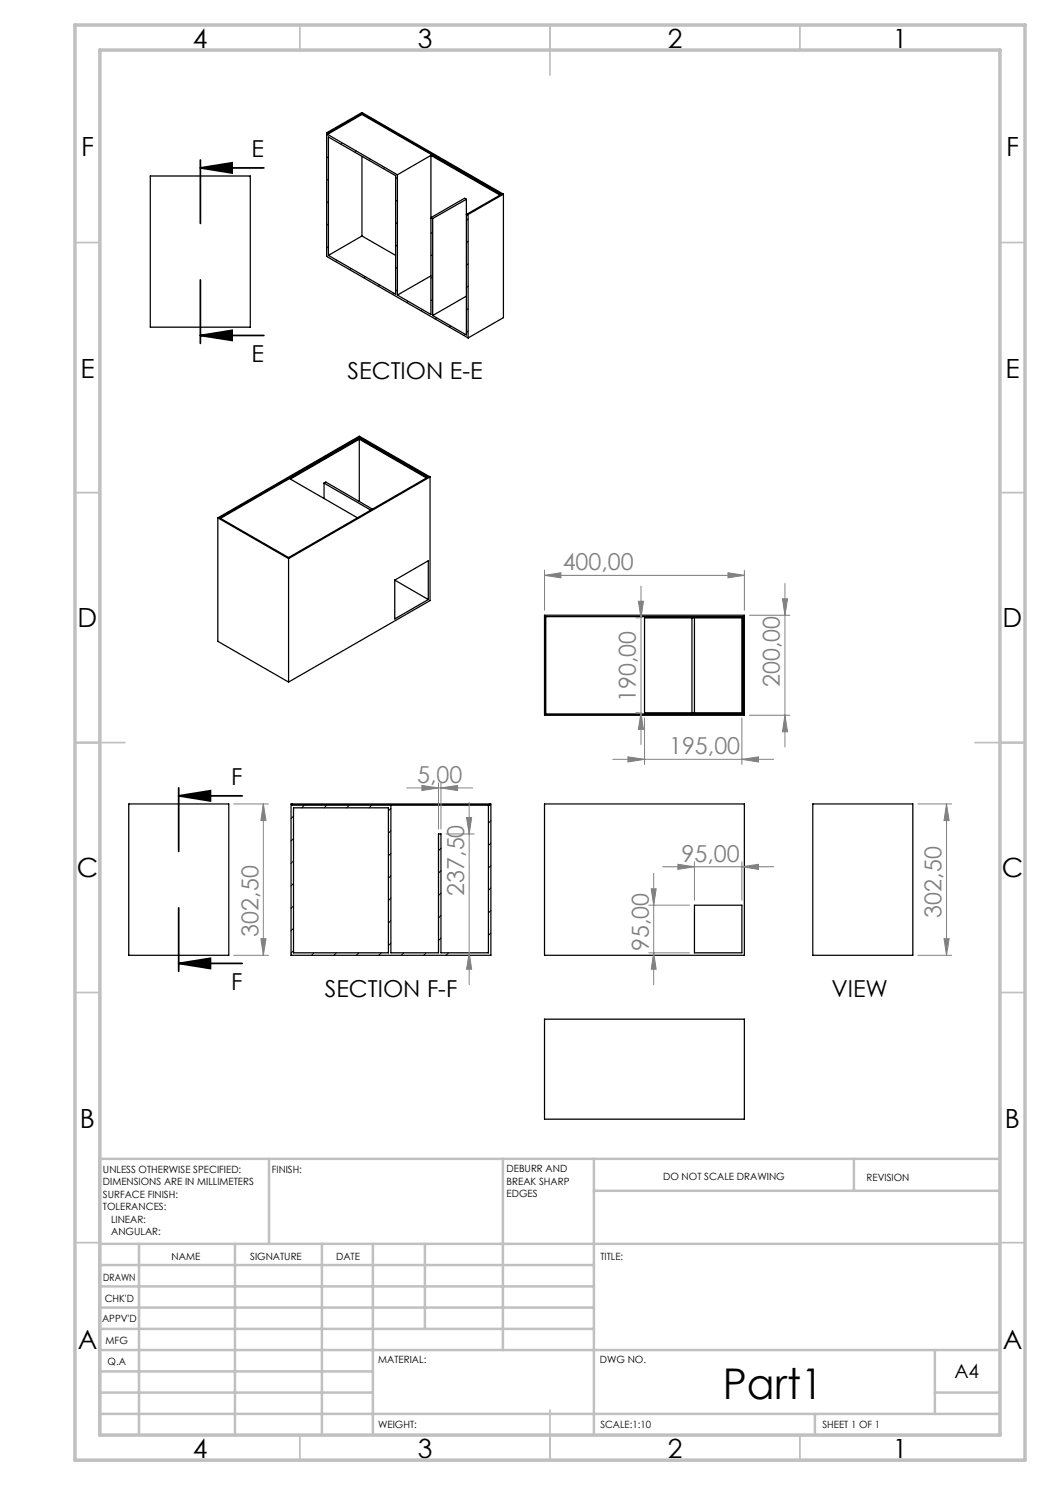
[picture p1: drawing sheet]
<svg xmlns="http://www.w3.org/2000/svg" width="210mm" height="297mm" viewBox="0 0 210 297" stroke-linecap="round" stroke-linejoin="round" font-family="sans-serif">
<g fill="none" stroke="#000" stroke-width=".25">
<path d="M30.1 35.2h20v30.2h-20zM65.3 26.6v24.7l28.3 16.3M65.3 26.6l.2 .1M65.3 26.6l7.1-4.1 28.3 16.3M65.5 26.7v.2M65.5 26.9l14 8.1M65.7 27.4l13.4 7.7v23.7l-13.4-7.7zM72.4 22.7l27.9 16.1-6.8 4M72.4 22.7l-6.9 4M72.4 22.9l-6.9 4M72.4 22.9l27.8 16M72.4 22.7v.2"/>
<path d="M72.4 31.3v15.9M79.5 35v24M86.2 31.1v31.8l-6.7-3.9M86.2 31.1l13.8 7.9M86.2 31.1l-6.7 3.9M93.3 39.9v27.1l-6.8-3.9M93.3 39.9l-.4-.3-6.7 3.9 .3 .2M93.3 39.9l-6.8 3.8M100.7 38.8l-7.1 4.1M100.7 38.8v24.7l-7.1 4.1M72.4 47.2l6.7 3.9M72.4 47.2l-6.7 3.9"/>
<path d="M86.2 55.2l-6.7 3.8M86.5 43.7v19.4M93.3 42.9l.2-.1v.2zM93.3 59.2l-6.8 3.9M93.5 42.8l.1 .1M93.6 42.9v24.7M64.8 96.6v3.1M64.8 96.6l9.4 5.4M64.8 96.6l.4-.2 9.3 5.4M71.9 87.7l-27.8 16M71.9 87.7l13.6 7.8M71.9 87.8l13.4 7.8"/>
<path d="M71.9 87.8l-13.8 8 13.4 7.8M71.9 87.5v.2M71.9 87.8v12.5M86 95.4v24.7l-28.3 16.3M86 95.4l-28.3 16.3M86 95.4l-14.1-8.2-28.3 16.4M43.6 103.6v24.7l14.1 8.1M43.6 103.6l14.1 8.1M43.9 103.6l28-16.1 13.8 7.9-28 16.1zM57.7 111.7v24.7M79 116v7.8l6.7-3.9M79 116l6.7-3.9v7.8"/>
<path d="M79 116l6.7 3.9M108.9 123h40v20h-40zM109.1 123.3h39.5v19.5h-39.5zM128.9 123.6h19.5v19h-19.5zM138.4 123.6v19M138.9 123.6v19M25.8 160.8h20v30.3h-20zM58.2 160.8h40v30.3h-40zM58.5 160.8v.2h39.4v-.2M58.7 161.6h19v29h-19zM78.2 161v29.6h9.5v-23.8h.5v23.8h9.5v-29.6M108.9 160.8h40v30.3h-40z"/>
<path d="M162.6 160.8h20v30.3h-20zM138.9 181h9.5v9.6h-9.5zM108.9 203.8h40v20h-40z"/>
</g>
<g fill="none" stroke="#000" stroke-width=".2">
<path d="M65.6 26.9l-.3 .3M65.7 31.3l-.4 .3M65.7 35.8l-.4 .3M68.4 28.6l-.2 .2M71.3 30.2l-.3 .3M74.1 31.9l-.3 .2M76.9 33.5l-.2 .3M79.5 35.5l-.4 .3M79.5 39.9l-.4 .4M65.7 40.2l-.4 .4M65.7 44.8l-.4 .3M65.7 49.2l-.4 .4"/>
<path d="M67.4 52l-.3 .3M70.2 53.7l-.2 .2M73.1 55.3l-.3 .3M75.9 57l-.2 .3M78.8 58.6l-.3 .3M79.5 44.4l-.4 .4M79.5 48.9l-.4 .4M79.5 53.4l-.4 .4M79.5 57.9l-.4 .4M86.5 46.4l-.3 .3M86.5 50.8l-.3 .4M86.5 55.3l-.3 .4"/>
<path d="M86.5 59.8l-.3 .4M93.6 43.8l-.3 .3M93.6 48.3l-.3 .3M93.6 52.7l-.3 .4M93.6 57.2l-.3 .4M81.6 60.3l-.2 .2M84.5 61.9l-.3 .3M87.3 63.6l-.3 .2M90.1 65.2l-.2 .2M93 66.8l-.3 .3M93.6 61.7l-.3 .4M93.6 66.2l-.3 .4"/>
<path d="M58.7 163.2l-.5 .5M58.7 167.7l-.5 .5M58.7 172.2l-.5 .5M58.7 176.7l-.5 .5M60.9 161l-.5 .6M65.3 161l-.5 .6M69.8 161l-.5 .6M74.3 161l-.5 .6M78.2 161.7l-.5 .5M78.2 166.2l-.5 .4M78.2 170.7l-.5 .5M78.2 175.2l-.5 .4"/>
<path d="M78.2 179.6l-.5 .5M88.2 169.6l-.5 .5M88.2 174.1l-.5 .5M88.2 178.6l-.5 .5M98.2 164.1l-.5 .5M98.2 168.6l-.5 .5M98.2 173.1l-.5 .5M98.2 177.6l-.5 .5M58.7 181.2l-.5 .5M58.7 185.7l-.5 .5M58.7 190.1l-.5 .5M62.8 190.6l-.5 .5"/>
<path d="M67.3 190.6l-.5 .5M71.8 190.6l-.5 .5M76.3 190.6l-.6 .5M78.2 184.1l-.5 .5M78.2 188.6l-.5 .5M80.8 190.6l-.5 .5M85.2 190.6l-.5 .5M88.2 183.1l-.5 .5M88.2 187.6l-.5 .5M89.7 190.6l-.5 .5M98.2 182.1l-.5 .5M98.2 186.6l-.5 .5"/>
</g>
<path d="M40.1 33.6l6.3-1v2zM40.1 33.6h12.7M40.1 32v12.7M40.1 56v12.7M40.1 67.1l6.3-1v2zM40.1 67.1h12.7M35.7 159.2l6.4-1.1v2.1zM35.7 159.2h12.7M35.7 157.6v12.7M35.7 192.7l6.4-1v2zM35.7 181.6v12.7M35.7 192.7h12.7" fill="none" stroke="#000" stroke-width=".35"/>
<g fill="none" stroke="#808080" stroke-width=".2">
<path d="M108.9 115.1l3.3-.6v1.1zM108.9 114v8.1M108.9 115.1h40M128.2 117.2v31.7M145.6 114.5l3.3 .6-3.3 .5zM148.9 114v8.1M156.5 119.8h1l-.5 3.2zM157 116.7v32.7M127.2 123.6h.7M127.7 120.3h1l-.5 3.3zM149.9 123h8.1M81.4 157.6h13.1"/>
<path d="M84.4 157.1l3.3 .5-3.3 .5zM87.7 156.6v9.2M88.2 157.6l3.3-.5v1zM88.2 156.6v9.2M122.6 151.9h32.1M125.6 151.4l3.3 .5-3.3 .5zM127.2 142.6h.7M128.2 142.6l.5 3.3h-1zM128.9 143.6v9.3M148.4 151.9l3.3-.5v1zM148.4 143.6v9.3M149.9 143h8.1"/>
<path d="M157 143l.5 3.4h-1zM46.7 160.8h7M52.7 160.8l.5 3.3h-1zM52.7 160.8v30.3M89.2 166.8h5.6M93.3 163.5h1l-.5 3.3zM93.8 160.4v36.5M130.2 177.8h1l-.5 3.2zM130.7 174.7v22.2M132.5 173.4h22.2M135.6 172.9l3.3 .5-3.3 .5zM138.9 172.4v7.7"/>
<path d="M148.4 173.4l3.3-.5v1zM148.4 172.4v7.7M183.6 160.8h6.7M189.3 160.8l.5 3.3h-1zM189.3 160.8v30.3M46.7 191.1h7M52.2 187.7h1l-.5 3.4zM93.8 190.6l.5 3.2h-1zM129.8 190.6h8.1M129.8 181h8.1M130.7 190.6l.5 3.2h-1zM183.6 191.1h6.7"/>
<path d="M188.8 187.7h1l-.5 3.4z"/>
</g>
<g fill="none" stroke="#c0c0c0" stroke-width=".35">
<path d="M60 5v5M110 5v10M160 5v5M15 48.5h5M200 48.5h5M15 98.5h5M200 98.5h5M15 148.5h10M195 148.5h10M15 198.5h5M200 198.5h5M15 248.5h5"/>
<path d="M200 248.5h5M60 287v5M110 282v10M160 287v5"/>
</g>
<g fill="none" stroke="#c0c0c0" stroke-width=".5">
<path d="M53.8 231.8v17M100.6 231.8v38.2M118.8 231.8v55.2M118.8 238.2h81.2M170.8 231.8v6.4M200 231.8h-180v55.2M20 248.8h180M20 257.3h98.8M20 253h98.8M27.8 248.8v38.2M47 248.8v38.2M64.4 248.8v38.2"/>
<path d="M74.6 248.8v38.2M85 248.8v17M20 265.8h98.8M20 261.5h98.8M20 278.5h54.6M20 274.3h54.6M20 270h180M187 278.5h13M187 270v12.8M20 282.8h180M163 282.8v4.2"/>
</g>
<path d="M15 5h190v287h-190zM20 10h180v277h-180z" fill="none" stroke="#c0c0c0" stroke-width=".7"/>
<g fill="#000">
<path d="M40.1 33.6l6.3-1v2zM40.1 67.1l6.3-1v2z"/>
<path d="M35.7 159.2l6.4-1.1v2.1zM35.7 192.7l6.4-1v2z"/>
</g>
<g fill="#808080">
<path d="M108.9 115.1l3.3-.6v1.1zM145.6 114.5l3.3 .6-3.3 .5zM84.4 157.1l3.3 .5-3.3 .5zM88.2 157.6l3.3-.5v1z"/>
<path d="M125.6 151.4l3.3 .5-3.3 .5zM148.4 151.9l3.3-.5v1z"/>
<path d="M188.8 187.7h1l-.5 3.4zM189.3 160.8l.5 3.3h-1z"/>
<path d="M130.7 190.6l.5 3.2h-1zM130.2 177.8h1l-.5 3.2z"/>
<path d="M128.2 142.6l.5 3.3h-1zM127.7 120.3h1l-.5 3.3zM93.8 190.6l.5 3.2h-1zM93.3 163.5h1l-.5 3.3z"/>
<path d="M52.2 187.7h1l-.5 3.4zM52.7 160.8l.5 3.3h-1zM156.5 119.8h1l-.5 3.2zM157 143l.5 3.4h-1z"/>
<path d="M135.6 172.9l3.3 .5-3.3 .5zM148.4 173.4l3.3-.5v1z"/>
</g>
<text font-size="8.5" x="144.6" y="279.7">Part1</text>
<g font-size="5.3">
<text x="38.5" y="9.5">4</text>
<text x="83.5" y="9.5">3</text>
<text x="133.5" y="9.5">2</text>
<text x="178.5" y="9.5">1</text>
<text x="16.2" y="31.3">F</text>
<text x="201.2" y="31.3">F</text>
<text x="16.1" y="75.5">E</text>
<text x="201.1" y="75.5">E</text>
<text x="15.5" y="125.5">D</text>
<text x="200.5" y="125.5">D</text>
<text x="15.4" y="175.5">C</text>
<text x="200.4" y="175.5">C</text>
<text x="16" y="225.5">B</text>
<text x="201" y="225.5">B</text>
<text x="15.5" y="269.8">A</text>
<text x="200.5" y="269.8">A</text>
<text x="38.5" y="291.5">4</text>
<text x="83.5" y="291.5">3</text>
<text x="133.5" y="291.5">2</text>
<text x="178.5" y="291.5">1</text>
</g>
<g font-size="4.7">
<text x="50.3" y="31.4">E</text>
<text x="50.3" y="72.4">E</text>
<text x="69.5" y="75.9">SECTION E-E</text>
<text x="46.2" y="157">F</text>
<text x="46.2" y="198">F</text>
<text x="64.9" y="199.3">SECTION F-F</text>
<text x="166.3" y="199.3">VIEW</text>
</g>
<g font-size="4.7" fill="#808080">
<text x="112.5" y="114">400,00</text>
<text x="156" y="137.4" transform="rotate(-90 156 137.4)">200,00</text>
<text x="127.2" y="140.4" transform="rotate(-90 127.2 140.4)">190,00</text>
<text x="133.8" y="150.9">195,00</text>
<text x="83.5" y="156.6">5,00</text>
<text x="136.3" y="172.3">95,00</text>
<text x="92.8" y="179.1" transform="rotate(-90 92.8 179.1)">237,50</text>
<text x="188.3" y="183.5" transform="rotate(-90 188.3 183.5)">302,50</text>
<text x="51.7" y="187.3" transform="rotate(-90 51.7 187.3)">302,50</text>
<text x="129.7" y="190.2" transform="rotate(-90 129.7 190.2)">95,00</text>
</g>
<text font-size="3.9" x="190.9" y="275.5">A4</text>
<g font-size="2">
<text x="20.6" y="234.6">UNLESS OTHERWISE SPECIFIED:</text>
<text x="20.6" y="237.1">DIMENSIONS ARE IN MILLIMETERS</text>
<text x="20.6" y="239.6">SURFACE FINISH:</text>
<text x="54.4" y="234.6">FINISH:</text>
<text x="101.3" y="234.5">DEBURR AND</text>
<text x="101.3" y="237">BREAK SHARP</text>
<text x="101.3" y="239.5">EDGES</text>
<text x="132.6" y="236">DO NOT SCALE DRAWING</text>
<text x="173.3" y="236.2">REVISION</text>
<text x="20.6" y="242.1">TOLERANCES:</text>
<text x="22.2" y="244.6">LINEAR:</text>
<text x="22.2" y="247.1">ANGULAR:</text>
<text x="34.3" y="252">NAME</text>
<text x="50" y="251.9">SIGNATURE</text>
<text x="67.2" y="251.9">DATE</text>
<text x="120.1" y="251.9">TITLE:</text>
<text x="20.6" y="256.1">DRAWN</text>
<text x="20.9" y="260.3">CHK'D</text>
<text x="20.4" y="264.4">APPV'D</text>
<text x="21.1" y="268.8">MFG</text>
<text x="21.5" y="273">Q.A</text>
<text x="75.6" y="272.5">MATERIAL:</text>
<text x="120" y="272.5">DWG NO.</text>
<text x="75.6" y="285.5">WEIGHT:</text>
<text x="120.1" y="285.6">SCALE:1:10</text>
<text x="164.5" y="285.6">SHEET 1 OF 1</text>
</g>
</svg>
